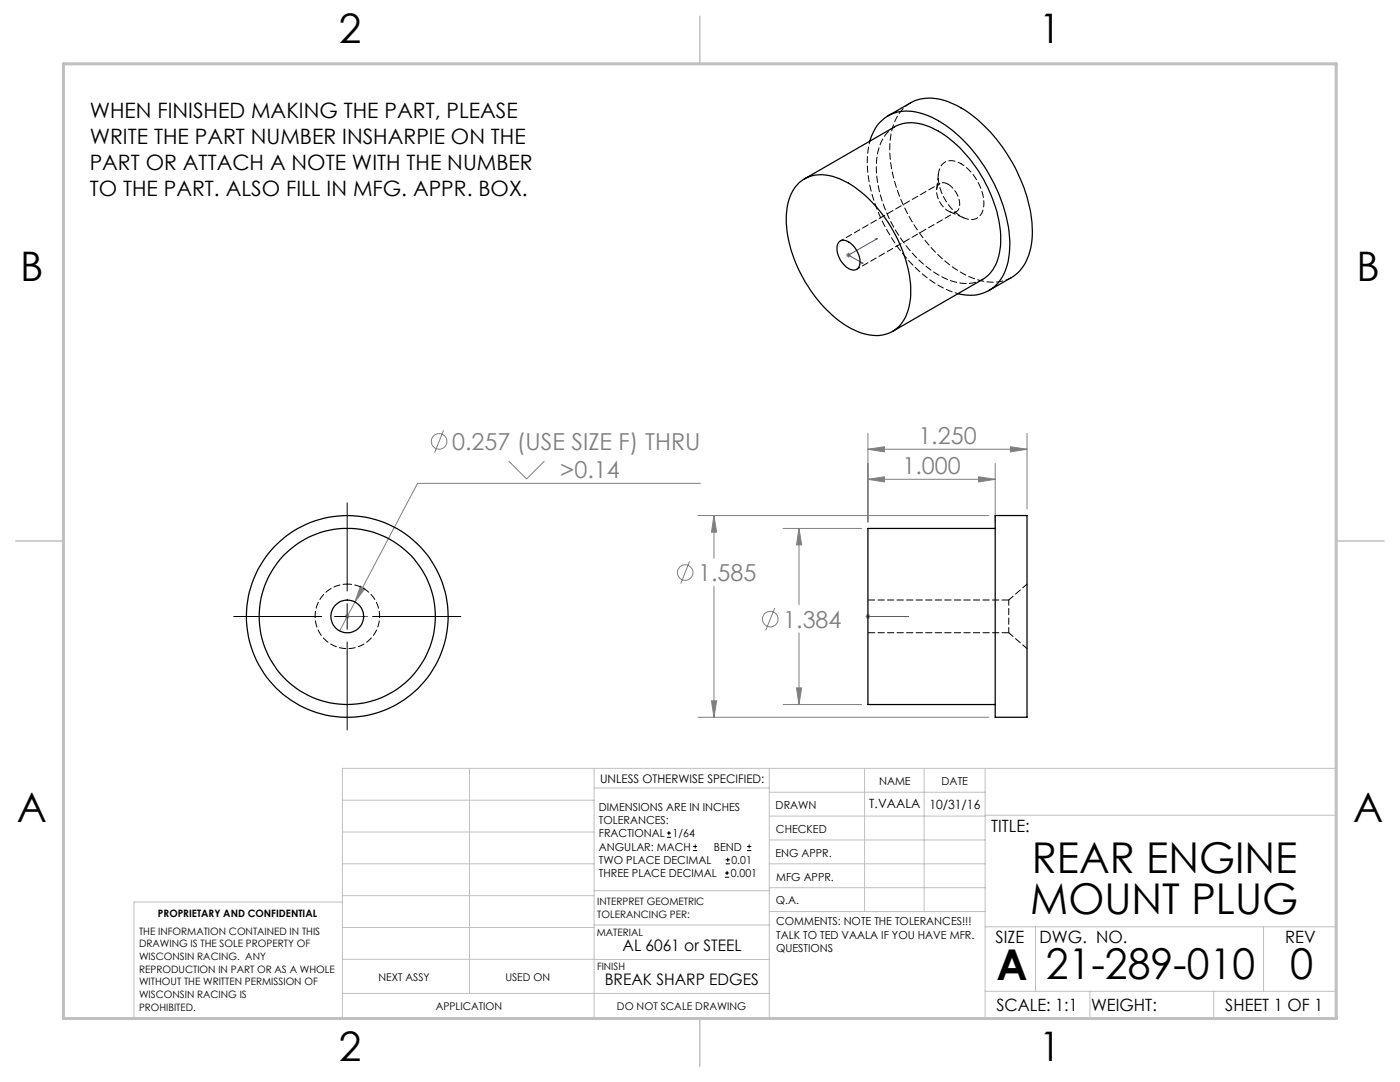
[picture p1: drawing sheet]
<svg xmlns="http://www.w3.org/2000/svg" width="279mm" height="216mm" viewBox="0 0 279 216" stroke-linecap="round" stroke-linejoin="round" font-family="sans-serif">
<g fill="none" stroke="#808080" stroke-width=".2">
<path d="M168.8 50.9h1M169 50.6l.7 .7M169.3 50.4v1M169.7 50.6l-.7 .7M88.5 85.9l-1.8 4.4M101.5 92l3.6 3.6 3.6-3.6M139.8 96.4h-56.5l-12.5 23.7M173.2 89.6l3.3-.5v1.1zM173.2 95.6l3.3-.5v1.1zM173.2 86.5v17.7M173.2 89.6h31.8M173.2 95.6h25.4"/>
<path d="M195.3 95.1l3.3 .5-3.3 .6zM198.6 92.5v11.7M201.6 89.1l3.4 .5-3.4 .6zM205 86.5v15.1M71.9 116.9l.9 .5-2 2.7zM137.6 112l-1.7 4.5M139.3 102.9h58M142.5 102.9l.5 3.3h-1zM142.5 102.9v8.5M142.5 117v26.1M156.3 105.4h15.6M159.5 105.4l.5 3.3h-1z"/>
<path d="M159.5 105.4v15.3M68.8 123h1M68.9 122.7l.8 .7M69.3 122.5v1M69.7 122.7l-.8 .7M70.8 120.1l-3 5.8M142 139.8h1l-.5 3.3zM154.6 121.3l-1.8 4.5M159 137.3h1l-.5 3.3zM159.5 126.3v14.3M172.7 123h1M172.9 122.7l.7 .7"/>
<path d="M173.2 122.5v1M173.6 122.7l-.7 .7M139.3 143.1h58M156.3 140.6h15.6"/>
<circle cx="87.6" cy="88.1" r="1.55"/>
<circle cx="136.7" cy="114.2" r="1.56"/>
<circle cx="153.7" cy="123.5" r="1.55"/>
</g>
<g fill="none" stroke="#000" stroke-width=".2">
<path d="M69.3 100.3v17.6M46.6 123h17.6M66.7 123h5.1M69.3 120.5v5.1M69.3 128.1v17.6M74.4 123h17.6M133.1 167.1h.8M133.1 166.2h.8M133.5 165.8v.9M138.3 169.7h.8M138.3 168.9h.8M138.7 168.5v.8"/>
<path d="M144.7 175h.8M144.7 174.2h.8M144.8 172.4h.9M144.8 171.6h.9M145.1 173.8v.8M145.2 171.1v.9M149.1 169.7h.8M149.1 168.9h.8M149.5 168.5v.8"/>
</g>
<path d="M171.9 52.5l.1-.1 .2 .2zM174.7 47.7l.4-.1-.2 .2zM175.1 47.6l-5.8 3.3 2.9 1.7M69.2 123h.2zM69.3 123h.1M69.3 123h4.1M73.4 123h-.4h.4M173.1 123h.2zM173.2 123h.1M173.2 123h8.2M181.4 123h-.5h.5" fill="none" stroke="#00f" stroke-width=".2"/>
<g fill="none" stroke="#c0c0c0" stroke-width=".2">
<path d="M68.3 159.7h50.3M93.7 153.3v44.9M118.6 153.3v49.9M118.6 157.2h34.9M153.5 153.3v49.9M153.5 158.1h43.1M172.5 153.3v28.6M184.4 153.3v28.6M196.6 153.3v49.9M68.3 180h-41.6v23.2h240v-49.9h-198.4v49.9M68.3 178.7h50.3M68.3 172.4h50.3"/>
<path d="M68.3 166h50.3M118.6 177.7h35M153.5 167.6h43.1M153.5 162.8h43.1M153.5 172.4h43.1M153.5 177.1h43.1M196.6 162.7h70.1M68.3 198.2h85.2M68.3 191.4l85.2 .1M68.3 185.1h50.3M118.6 184.6h35M153.6 181.9h43"/>
<path d="M196.6 197.8h70.1M196.6 184.9h70.1M206.7 184.9v12.9M217.5 197.8v5.4M242.2 197.8v5.4M252.2 184.9v12.9"/>
</g>
<path d="M139.7 3.2v9.5M3.1 107.9h9.6M266.7 107.9h9.5M139.7 203.2v9.6" fill="none" stroke="#c0c0c0" stroke-width=".3"/>
<path d="M12.7 12.7h254v190.5h-254z" fill="none" stroke="#c0c0c0" stroke-width=".6"/>
<g fill="#00f">
<path d="M73 123h.4zM69.2 123h.2z"/>
<path d="M173.1 123h.2zM180.9 123h.5zM171.9 52.5l.1-.1 .2 .2zM174.7 47.7l.4-.1-.2 .2z"/>
</g>
<path d="M71.9 116.9l-1.1 3.2 2-2.7zM142.5 102.9l.5 3.3h-1zM142 139.8h1l-.5 3.3zM159.5 105.4l.5 3.3h-1zM159 137.3h1l-.5 3.3zM201.6 89.1l3.4 .5-3.4 .6zM173.2 89.6l3.3-.5v1.1zM195.3 95.1l3.3 .5-3.3 .6zM173.2 95.6l3.3-.5v1.1z" fill="#808080"/>
<g fill="none" stroke="#000" stroke-width=".25">
<path d="M159.5 36.4a7.6 7.6 0 0 1 8.6-.5 25.5 25.5 0 0 1 11.4 12.7 20.6 20.6 0 0 1 1.9 12.9 6.7 6.7 0 0 1-9 5.1 21.1 21.1 0 0 1-11.1-9.5 24.4 24.4 0 0 1-4.3-14.8 9.1 9.1 0 0 1 2.5-5.9zM160.5 35.7l18-10.4a8 8 0 0 1 7.6 .2 25.6 25.6 0 0 1 11.4 12.7 20.7 20.7 0 0 1 1.8 12.9 7.2 7.2 0 0 1-3.2 4.7l-18 10.3M173.6 28.2a7.5 7.5 0 0 1 9.7-5.7 21.4 21.4 0 0 1 11.1 7.9 31.4 31.4 0 0 1 7.1 18.2 11.1 11.1 0 0 1-3.3 8.8 7.8 7.8 0 0 1-7 1.2M177.2 23.1l4.5-2.6a9.2 9.2 0 0 1 8.7 .3 28.2 28.2 0 0 1 11.6 11.7 26.9 26.9 0 0 1 3.8 16.4 8.8 8.8 0 0 1-3.9 6.5l-4.6 2.6M167.5 48.3a1.73 1.73 0 0 1 2.4 .3 4.5 4.5 0 0 1 1.5 4.7 1.57 1.57 0 0 1-2.5 0 4.7 4.7 0 0 1-1.7-4.6zM198.6 102.9h6.4v40.2h-6.4zM198.6 105.4h-25.4v35.2h25.4"/>
<circle cx="69.3" cy="123" r="3.3"/>
<circle cx="69.3" cy="123" r="20.1"/>
<circle cx="69.3" cy="123" r="17.6"/>
</g>
<path d="M196.1 55.7a8.1 8.1 0 0 1-7.5-.2 26.1 26.1 0 0 1-12.2-14.3 18.2 18.2 0 0 1-.7-12.4 6.8 6.8 0 0 1 2.8-3.5M69.3 116.5a6.4 6.4 0 0 1 5.7 9.6 6.4 6.4 0 0 1-11.1 .4 6.4 6.4 0 0 1 4.9-9.9l.5-.1" fill="none" stroke="#000" stroke-width=".2" stroke-dasharray="1.3 .6" stroke-dashoffset=".4"/>
<path d="M201.3 119.7v6.6" fill="none" stroke="#000" stroke-width=".2" stroke-dasharray="1.3 .6" stroke-dashoffset=".2"/>
<path d="M205 116.5l-3.7 3.2M201.3 126.3l3.7 3.1" fill="none" stroke="#000" stroke-width=".2" stroke-dasharray="1.3 .6" stroke-dashoffset=".1"/>
<path d="M201.3 119.7h-28.1M173.2 126.3h28.1" fill="none" stroke="#000" stroke-width=".2" stroke-dasharray="1.3 .6" stroke-dashoffset="-.1"/>
<path d="M191.2 58.6a23.3 23.3 0 0 1-12.4-9.8 29 29 0 0 1-5.6-18.2l.4-2.5" fill="none" stroke="#000" stroke-width=".2" stroke-dasharray="1.3 .6" stroke-dashoffset=".7"/>
<path d="M187.3 34.7l-.4 3.1M189.2 36.8a4.6 4.6 0 0 1 2.1 5 1.53 1.53 0 0 1-2.5 0 4.3 4.3 0 0 1-1.6-4.8 1.39 1.39 0 0 1 2-.2M189.5 42.2l2.9 1.3M201.9 55.4a9.4 9.4 0 0 1-9.1-.5 30 30 0 0 1-13.1-15.3 22.2 22.2 0 0 1-1.5-14.3 8.1 8.1 0 0 1 3.5-4.8" fill="none" stroke="#000" stroke-width=".2" stroke-dasharray="1.3 .6"/>
<path d="M187.6 36.6l-19.9 11.5M191.8 32.7a9.7 9.7 0 0 1 4.5 8.8 2.56 2.56 0 0 1-3.9 2 9.5 9.5 0 0 1-5-9.3 2.58 2.58 0 0 1 4-1.7l.4 .2M171 53.7l19.9-11.4" fill="none" stroke="#000" stroke-width=".2" stroke-dasharray="1.3 .6" stroke-dashoffset=".6"/>
<g font-size="8.5">
<text x="205.9" y="174.2">REAR ENGINE</text>
<text x="205.6" y="182.3">MOUNT PLUG</text>
<text x="198.9" y="195.5">A</text>
<text x="208.7" y="195.4">21-289-010</text>
<text x="257.5" y="195.4">0</text>
</g>
<g font-size="8.1">
<text x="67.6" y="8.5">2</text>
<text x="207.3" y="8.5">1</text>
<text x="4" y="56.1">B</text>
<text x="270.7" y="56.1">B</text>
<text x="3.3" y="164.1">A</text>
<text x="270" y="164.1">A</text>
<text x="67.6" y="211.7">2</text>
<text x="207.3" y="211.7">1</text>
</g>
<g font-size="4.7" fill="#808080">
<text x="90.2" y="89.8">0.257 (USE SIZE F) THRU</text>
<text x="183.3" y="88.6">1.250</text>
<text x="111.8" y="95.4">&gt;0.14</text>
<text x="180.1" y="94.6">1.000</text>
<text x="139.3" y="115.9">1.585</text>
<text x="156.3" y="125.2">1.384</text>
</g>
<g font-size="4.2">
<text x="17.9" y="23.5">WHEN FINISHED MAKING THE PART, PLEASE</text>
<text x="17.9" y="28.7">WRITE THE PART NUMBER INSHARPIE ON THE</text>
<text x="17.9" y="33.9">PART OR ATTACH A NOTE WITH THE NUMBER</text>
<text x="17.9" y="39.2">TO THE PART. ALSO FILL IN MFG. APPR. BOX.</text>
</g>
<g font-size="3.4">
<text x="197.8" y="166">TITLE:</text>
<text x="198.7" y="188.1">SIZE</text>
<text x="207.5" y="188.1">DWG. NO.</text>
<text x="256.5" y="188.2">REV</text>
<text x="198.8" y="201.7">SCALE: 1:1</text>
<text x="217.7" y="201.8">WEIGHT:</text>
<text x="244.5" y="201.7">SHEET 1 OF 1</text>
</g>
<g font-size="3.2">
<text x="124.2" y="189.8">AL 6061 or STEEL</text>
<text x="120.7" y="196.6">BREAK SHARP EDGES</text>
</g>
<g font-size="2.5">
<text x="173.5" y="161.3">T.VAALA</text>
<text x="185.5" y="161.4">10/31/16</text>
</g>
<text font-size="2.4" x="119.8" y="156.2">UNLESS OTHERWISE SPECIFIED:</text>
<g font-size="2.2">
<text x="119.5" y="161.8">DIMENSIONS ARE IN INCHES</text>
<text x="154.8" y="161.4">DRAWN</text>
<text x="175.4" y="156.6">NAME</text>
<text x="187.9" y="156.7">DATE</text>
<text x="119.5" y="164.4">TOLERANCES:</text>
<text x="119.5" y="167.1">FRACTIONAL</text>
<text x="134.2" y="167.1">1/64</text>
<text x="154.9" y="166.3">CHECKED</text>
<text x="119.5" y="172.4">TWO PLACE DECIMAL</text>
<text x="119.5" y="169.7">ANGULAR: MACH</text>
<text x="142.5" y="169.7">BEND</text>
<text x="146" y="172.4">0.01</text>
<text x="154.8" y="170.9">ENG APPR.</text>
<text x="119.5" y="175">THREE PLACE DECIMAL</text>
<text x="145.8" y="175">0.001</text>
<text x="154.9" y="175.7">MFG APPR.</text>
<text x="154.9" y="180.4">Q.A.</text>
<text x="154.9" y="184.6">COMMENTS: NOTE THE TOLERANCES!!!</text>
<text x="154.9" y="187.3">TALK TO TED VAALA IF YOU HAVE MFR.</text>
<text x="154.9" y="189.9">QUESTIONS</text>
</g>
<g font-size="2.1">
<text x="75.5" y="195.7">NEXT ASSY</text>
<text x="100.9" y="195.7">USED ON</text>
<text x="86.9" y="201.5">APPLICATION</text>
<text x="123.1" y="201.6">DO NOT SCALE DRAWING</text>
</g>
<g font-size="2">
<text x="31.5" y="182.9">PROPRIETARY AND CONFIDENTIAL</text>
<text x="119.2" y="180.6">INTERPRET GEOMETRIC</text>
<text x="119.2" y="183.1">TOLERANCING PER:</text>
<text x="27.8" y="186.5">THE INFORMATION CONTAINED IN THIS</text>
<text x="27.8" y="189">DRAWING IS THE SOLE PROPERTY OF</text>
<text x="27.8" y="191.6">WISCONSIN RACING. ANY</text>
<text x="119.1" y="186.7">MATERIAL</text>
<text x="27.8" y="194.1">REPRODUCTION IN PART OR AS A WHOLE</text>
<text x="27.8" y="196.6">WITHOUT THE WRITTEN PERMISSION OF</text>
<text x="119.1" y="193.5">FINISH</text>
<text x="27.8" y="199.1">WISCONSIN RACING IS</text>
<text x="27.8" y="201.7">PROHIBITED.</text>
</g>
</svg>
